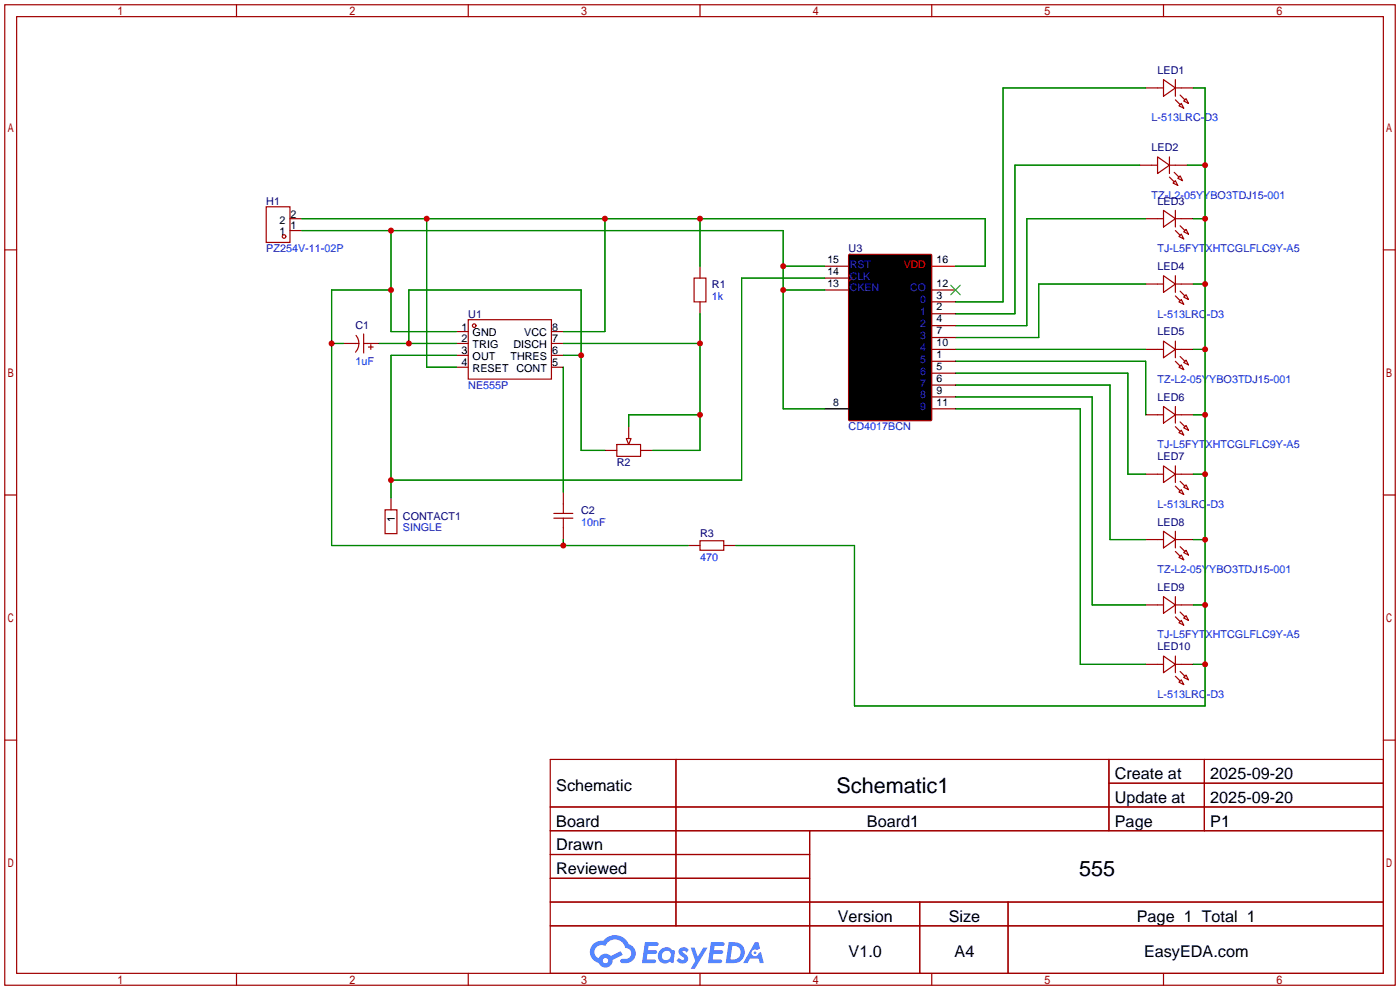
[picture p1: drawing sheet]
<svg xmlns="http://www.w3.org/2000/svg" width="299mm" height="212mm" viewBox="0 0 299 212" stroke-linecap="round" stroke-linejoin="round" font-family="sans-serif">
<g fill="none" stroke="#a10000" stroke-width=".25">
<path d="M1 1h297.2v209.6h-297.2zM3.6 3.6h292.1v204.4h-292.1zM50.5 1v2.6M100.1 1v2.6M149.6 1v2.6M199.1 1v2.6M248.7 1v2.6M1 53.4h2.6M295.7 53.4h2.5M1 105.8h2.6M295.7 105.8h2.5M1 158.2h2.6"/>
<path d="M295.7 158.2h2.5M117.6 162.3h178.1v45.7h-178.1zM117.6 172.5h178.1M117.6 177.5h178.1M144.5 162.3v35.6M173 177.5v30.5M237 162.3v15.2M237 167.4h58.7M257.4 162.3v15.2M117.6 182.6h55.4M117.6 192.8h178.1M117.6 187.7h55.4"/>
<path d="M117.6 197.9h178.1M196.6 192.8v15.2M215.4 192.8v15.2M50.5 208v2.6M100.1 208v2.6M149.6 208v2.6M199.1 208v2.6M248.7 208v2.6"/>
</g>
<g fill="#5487ff">
<path d="M145.3 202.7a1.3 1.3 0 0 1 1.9 .3l-.4 .6a.54 .54 0 0 0-.9-.2l.1 .2a1.34 1.34 0 0 1 .9 1.8 1.47 1.47 0 0 1-2.3-.1l.5-.6 .8 .5a.31 .31 0 0 0 .4-.3 .31 .31 0 0 0-.3-.4 1.12 1.12 0 0 1-.7-1.8z"/>
<path d="M147.6 202.5h.9l.6 2 1.2-2h.9l-2.7 4.6h-.9l1-1.7z"/>
<path d="M137.8 201.4h1.7a1.31 1.31 0 0 1 1.2 .2 .4 .4 0 0 1-.3 .5l-1.8 .1-.1 .9h1.6a.4 .4 0 0 1 .4 .4 .4 .4 0 0 1-.5 .4h-1.6l-.2 1.2h1.4a.46 .46 0 0 1 .5 0 .46 .46 0 0 1 .1 .5l-.4 .2h-2.6z"/>
<path d="M151.9 201.4h1.7a1.32 1.32 0 0 1 1.2 .2 .39 .39 0 0 1-.3 .5l-1.8 .1-.1 .9h1.6a.4 .4 0 0 1 .4 .4 .4 .4 0 0 1-.4 .4h-1.7l-.2 1.2h1.4a.46 .46 0 0 1 .5 0 .46 .46 0 0 1 .1 .5l-.4 .2h-2.6z"/>
<path d="M161.3 201.4h.8l.3 1.3-.6 .4a.75 .75 0 0 0-1.1 .3 .75 .75 0 0 0 .5 1 .75 .75 0 0 0 .9-.7l.5-.2 .6 2.3h-.8l-.3-.9h-1.8l-.5 .9h-1z"/>
<path d="M155.7 201.4l-.6 4.4h1.5a2.27 2.27 0 0 0 2.6-2.2 2.27 2.27 0 0 0-2.7-2.2zM156.5 202.1a1.5 1.5 0 0 1 1.8 1.6 1.5 1.5 0 0 1-1.9 1.4h-.3z"/>
<path d="M141.2 203a1.6 1.6 0 0 0-.3 2.3 1.6 1.6 0 0 0 2.3 .2l.7 .3 .3-2.4-.1-.3-.5-.1a1.58 1.58 0 0 0-2.4 0zM141.8 203.5a.98 .98 0 0 1 1.6 .4 .98 .98 0 0 1-1.1 1.3 .94 .94 0 0 1-.9-.7 .94 .94 0 0 1 .4-1z"/>
<path d="M126.8 201.8a2.37 2.37 0 0 0 1.1 4 1.54 1.54 0 0 0 1.8 1 1.54 1.54 0 0 0 1.2-1.6l2.2-1.1-.5-.8-2 1a1.57 1.57 0 0 0-2.7 .5 1.5 1.5 0 0 1-.7-2.1 1.5 1.5 0 0 1 2.2-.5 2.23 2.23 0 0 1 2.3-1.4 2.23 2.23 0 0 1 2 1.8 1.16 1.16 0 0 1 1.2 1.1 1.16 1.16 0 0 1-1.1 1.2h-.7a.47 .47 0 0 0-.5 .4 .47 .47 0 0 0 .4 .5 2.17 2.17 0 0 0 2.5-.9 2.17 2.17 0 0 0-.3-2.7l-.8-.4a3.2 3.2 0 0 0-5.5-.7l-1.1 .1zM128.8 205.3a.6 .6 0 0 1 1.2 0 .6 .6 0 0 1-1.2 0z"/>
<circle cx="161.4" cy="203.6" r=".28"/>
</g>
<g fill="none" stroke="#a10000" stroke-width=".25">
<path d="M244.9 18.8h3.8M248.7 17l2.5 1.8-2.5 1.8zM251.2 18.8h3.8M251.2 17v3.6M243.6 35.3h3.8M247.4 33.5l2.5 1.8-2.5 1.8zM249.9 35.3h3.8M249.9 37.8l1.1 1.1M249.9 33.5v3.6M250.7 39.1l.5-.5 .5 1zM251 36.8l1 1M251.2 21.3l1 1.1"/>
<path d="M251.7 38.1l.5-.5 .5 1zM252 22.6l.5-.5 .5 1zM252.2 20.3l1 1M253 21.6l.5-.5 .5 1zM56.9 44.2h5.1v7.6h-5.1zM62 49.3h2.5M62 46.7h2.5M148.3 59.4h2.6v5.1h-2.6zM149.6 56.9v2.5M244.9 46.7h3.8M248.7 45l2.5 1.7-2.5 1.8zM248.7 58.9l2.5 1.8-2.5 1.8z"/>
<path d="M251.2 46.7h3.8M251.2 45v3.5M251.2 58.9v3.6M251.2 49.3l1 1M252 50.5l.5-.5 .5 1.1zM252.2 48.3l1 1M253 49.5l.5-.5 .5 1zM73.4 73.4h3.3M76.1 71.7a2.74 2.74 0 0 1-.1 3.6M77.7 73.4h3.3M77.7 71.4v4M78.7 74.2h1.1"/>
<path d="M79.2 73.7v1M97.5 70.9h2.6M97.5 73.4h2.6M97.5 75.9h2.6M97.5 78.5h2.6M100.1 68.3h17.8v12.7h-17.8zM117.9 70.9h2.5M117.9 73.4h2.5M117.9 75.9h2.5M117.9 78.5h2.5M149.6 64.5v2.6M244.9 60.7h3.8"/>
<path d="M244.9 74.7h3.8M248.7 72.9l2.5 1.8-2.5 1.8zM251.2 72.9v3.6M251.2 63.2l1 1.1M251.2 60.7h3.8M251.2 74.7h3.8M251.2 77.2l1 1M252 64.5l.5-.5 .5 1zM252 78.5l.5-.5 .5 1zM252.2 62.2l1 1M252.2 76.2l1 1M253 63.5l.5-.5 .5 1z"/>
<path d="M253 77.5l.5-.5 .5 1zM129.3 96.3h2.5M131.8 95h5.1v2.5h-5.1zM133.9 93.7h1l-.5 1.3zM134.4 91.2v2.5M136.9 96.3h2.5M244.9 88.6h3.8M248.7 86.9l2.5 1.7-2.5 1.8zM248.7 99.6l2.5 1.7-2.5 1.8zM251.2 86.9v3.5M251.2 99.6v3.5M251.2 91.2l1 1"/>
<path d="M251.2 88.6h3.8M252 92.5l.5-.6 .5 1.1zM252.2 90.2l1 1M253 91.4l.5-.5 .5 1zM82.3 109h2.5v5h-2.5zM83.6 106.4v2.6M118.4 109.7h4M118.4 110.7h4M120.4 105.2v4.5M120.4 110.7v4.6M147.1 116.6h2.5M149.6 115.6h5.1v2h-5.1z"/>
<path d="M154.7 116.6h2.5M244.9 101.3h3.8M244.9 115.3h3.8M248.7 113.5l2.5 1.8-2.5 1.8zM251.2 113.5v3.6M251.2 103.9l1 1M251.2 101.3h3.8M251.2 115.3h3.8M251.2 117.9l1 1M252 105.2l.5-.6 .5 1.1zM252 119.1l.5-.5 .5 1zM252.2 102.9l1 1"/>
<path d="M252.2 116.8l1 1.1M253 104.1l.5-.5 .5 1zM253 118.1l.5-.5 .5 1zM244.9 129.3h3.8M248.7 127.5l2.5 1.8-2.5 1.8zM251.2 127.5v3.6M251.2 131.8l1 1M251.2 129.3h3.8M252 133.1l.5-.5 .5 1zM252.2 130.8l1 1M253 132.1l.5-.5 .5 1zM244.9 142h3.8"/>
<path d="M248.7 140.2l2.5 1.8-2.5 1.8zM251.2 140.2v3.6M251.2 144.5l1 1M251.2 142h3.8M252 145.8l.5-.5 .5 1zM252.2 143.5l1 1M253 144.8l.5-.5 .5 1z"/>
<circle cx="60.7" cy="50.5" r=".38"/>
<circle cx="101.3" cy="69.6" r=".38"/>
</g>
<g fill="none" stroke="#008700" stroke-width=".25">
<path d="M244.9 18.8h-30.5v45.7h-10.2M255 18.8h2.6v132.1h-75v-34.3h-25.4M243.6 35.3h-26.7v31.8h-12.7M253.7 35.3h3.9M64.5 46.7h146.1v10.2h-6.4M64.5 49.3h102.9v38.1h8.9M83.6 49.3v21.6h13.9M91.2 46.7v31.8h6.3M129.3 46.7v24.2h-8.9M149.6 46.7v10.2M167.4 56.9h8.9M176.3 59.4h-17.8v43.2h-74.9"/>
<path d="M244.9 46.7h-25.4v22.9h-15.3M255 46.7h2.6M70.9 73.4h2.5M81 73.4h16.5M83.6 62h-12.7v54.6h76.2M87.4 73.4v-11.4h36.8v34.3h5.1M97.5 75.9h-13.9v30.5M120.4 73.4h29.2M120.4 78.5v26.7M120.4 75.9h3.8M149.6 67.1v29.2h-10.2M167.4 62h8.9"/>
<path d="M204.2 74.7h40.7M204.2 77.2h40.7v11.4M204.2 79.8h36.8v21.5h3.9M244.9 60.7h-22.9v11.4h-17.8M255 60.7h2.6M255 74.7h2.6M149.6 88.6h-15.2v2.6M204.2 82.3h33v33h7.7M204.2 84.8h29.2v44.5h11.5M204.2 87.4h26.7v54.6h14M255 88.6h2.6M120.4 115.3v1.3"/>
<path d="M255 101.3h2.6M255 115.3h2.6M255 129.3h2.6M255 142h2.6"/>
</g>
<path d="M181.4 54.4h17.7v35.4h-17.7z" fill="#000" stroke="#870000" stroke-width=".25"/>
<g fill="none" stroke="#870000" stroke-width=".25">
<path d="M176.3 56.9h5.1M176.3 59.4h5.1M181.4 58.7l.7 .7-.7 .8M176.3 62h5.1M199.1 77.2h5.1M199.1 67.1h5.1M199.1 64.5h5.1M199.1 69.6h5.1M199.1 79.8h5.1M199.1 72.1h5.1M199.1 74.7h5.1M199.1 62h5.1"/>
<path d="M199.1 82.3h5.1M199.1 84.8h5.1M199.1 87.4h5.1"/>
</g>
<path d="M176.3 87.4h5.1" fill="none" stroke="#000" stroke-width=".25"/>
<path d="M203.2 61l2 2M205.2 61l-2 2" fill="none" stroke="#3c3" stroke-width=".25"/>
<path d="M199.1 56.9h5.1" fill="none" stroke="#f00" stroke-width=".25"/>
<g fill="#c00">
<circle cx="149.6" cy="46.7" r=".63"/>
<circle cx="129.3" cy="46.7" r=".63"/>
<circle cx="91.2" cy="46.7" r=".63"/>
<circle cx="167.4" cy="62" r=".63"/>
<circle cx="167.4" cy="56.9" r=".63"/>
<circle cx="83.6" cy="49.3" r=".63"/>
<circle cx="83.6" cy="62" r=".63"/>
<circle cx="70.9" cy="73.4" r=".63"/>
<circle cx="120.4" cy="116.6" r=".63"/>
<circle cx="149.6" cy="88.6" r=".63"/>
<circle cx="149.6" cy="73.4" r=".63"/>
<circle cx="124.2" cy="75.9" r=".63"/>
<circle cx="87.4" cy="73.4" r=".63"/>
<circle cx="257.6" cy="35.3" r=".63"/>
<circle cx="257.6" cy="46.7" r=".63"/>
<circle cx="257.6" cy="60.7" r=".63"/>
<circle cx="257.6" cy="74.7" r=".63"/>
<circle cx="257.6" cy="88.6" r=".63"/>
<circle cx="257.6" cy="101.3" r=".63"/>
<circle cx="257.6" cy="115.3" r=".63"/>
<circle cx="257.6" cy="129.3" r=".63"/>
<circle cx="257.6" cy="142" r=".63"/>
<circle cx="83.6" cy="102.6" r=".63"/>
</g>
<g font-size="4.6">
<text x="178.8" y="169.4">Schematic1</text>
<text x="230.6" y="187.2">555</text>
</g>
<g font-size="3.5">
<text x="238.3" y="166.5">Create at</text>
<text x="258.7" y="166.5">2025-09-20</text>
<text x="118.9" y="169.1">Schematic</text>
<text x="238.3" y="171.6">Update at</text>
<text x="258.7" y="171.6">2025-09-20</text>
<text x="118.9" y="176.7">Board</text>
<text x="185.3" y="176.7">Board1</text>
<text x="238.3" y="176.7">Page</text>
<text x="258.7" y="176.7">P1</text>
<text x="118.9" y="181.8">Drawn</text>
<text x="118.9" y="186.8">Reviewed</text>
<text x="179.1" y="197">Version</text>
<text x="202.8" y="197">Size</text>
<text x="243" y="197">Page 1 Total 1</text>
<text x="181.4" y="204.6">V1.0</text>
<text x="204" y="204.6">A4</text>
<text x="244.5" y="204.6">EasyEDA.com</text>
</g>
<g font-size="2.3" fill="#000080">
<text x="247.4" y="15.8">LED1</text>
<text x="246.1" y="32.3">LED2</text>
<text x="56.9" y="43.7">H1</text>
<text x="247.4" y="43.7">LED3</text>
<text x="181.4" y="53.9">U3</text>
<text x="247.4" y="57.7">LED4</text>
<text x="152.1" y="61.5">R1</text>
<text x="75.9" y="70.4">C1</text>
<text x="100.1" y="67.9">U1</text>
<text x="247.4" y="71.7">LED5</text>
<text x="247.4" y="85.6">LED6</text>
<text x="131.8" y="99.6">R2</text>
<text x="247.4" y="98.3">LED7</text>
<text x="86.1" y="111">CONTACT1</text>
<text x="124.2" y="109.8">C2</text>
<text x="247.4" y="112.3">LED8</text>
<text x="149.6" y="114.9">R3</text>
<text x="247.4" y="126.3">LED9</text>
<text x="247.4" y="139">LED10</text>
</g>
<g font-size="2.3" fill="#00f">
<text x="246.1" y="26">L-513LRC-D3</text>
<text x="246.1" y="42.5">TZ-L2-05YYBO3TDJ15-001</text>
<text x="56.9" y="53.9">PZ254V-11-02P</text>
<text x="247.4" y="53.9">TJ-L5FYTXHTCGLFLC9Y-A5</text>
<text x="152.1" y="64.1">1k</text>
<text x="247.4" y="67.9">L-513LRC-D3</text>
<text x="75.9" y="78">1uF</text>
<text x="100.1" y="83.1">NE555P</text>
<text x="247.4" y="81.8">TZ-L2-05YYBO3TDJ15-001</text>
<text x="181.4" y="92">CD4017BCN</text>
<text x="247.4" y="95.8">TJ-L5FYTXHTCGLFLC9Y-A5</text>
<text x="86.1" y="113.6">SINGLE</text>
<text x="124.2" y="112.3">10nF</text>
<text x="247.4" y="108.5">L-513LRC-D3</text>
<text x="149.6" y="119.9">470</text>
<text x="247.4" y="122.5">TZ-L2-05YYBO3TDJ15-001</text>
<text x="247.4" y="136.4">TJ-L5FYTXHTCGLFLC9Y-A5</text>
<text x="247.4" y="149.1">L-513LRC-D3</text>
</g>
<g font-size="2.3">
<text x="59.8" y="47.8">2</text>
<text x="62.1" y="46.5">2</text>
<text x="59.8" y="50.3">1</text>
<text x="62.1" y="49">1</text>
<text x="98.7" y="70.6">1</text>
<text x="101" y="71.9">GND</text>
<text x="112" y="71.9">VCC</text>
<text x="118" y="70.6">8</text>
<text x="98.7" y="73.2">2</text>
<text x="98.7" y="75.7">3</text>
<text x="101" y="74.4">TRIG</text>
<text x="101" y="77">OUT</text>
<text x="109.1" y="77">THRES</text>
<text x="109.7" y="74.4">DISCH</text>
<text x="118" y="75.7">6</text>
<text x="118" y="73.2">7</text>
<text x="98.7" y="78.3">4</text>
<text x="101" y="79.5">RESET</text>
<text x="110.4" y="79.5">CONT</text>
<text x="118" y="78.3">5</text>
<text x="84.4" y="111.5" transform="rotate(-90 84.4 111.5)">1</text>
</g>
<g font-size="2.2">
<text x="176.8" y="56.2">15</text>
<text x="176.8" y="58.7">14</text>
<text x="200.2" y="56.2">16</text>
<text x="176.8" y="61.3">13</text>
<text x="200.2" y="63.8">3</text>
<text x="200.2" y="61.3">12</text>
<text x="200.2" y="66.4">2</text>
<text x="200.2" y="68.9">4</text>
<text x="200.2" y="71.4">7</text>
<text x="200.2" y="76.5">1</text>
<text x="200.2" y="74">10</text>
<text x="200.2" y="79.1">5</text>
<text x="200.2" y="81.6">6</text>
<text x="178.1" y="86.7">8</text>
<text x="200.2" y="84.1">9</text>
<text x="200.2" y="86.7">11</text>
</g>
<g font-size="2.2" fill="#00f">
<text x="181.6" y="57.2">RST</text>
<text x="181.6" y="59.7">CLK</text>
<text x="181.6" y="62.3">CKEN</text>
<text x="194.5" y="62.3">CO</text>
<text x="196.6" y="64.8">0</text>
<text x="196.6" y="67.4">1</text>
<text x="196.6" y="69.9">2</text>
<text x="196.6" y="77.5">5</text>
<text x="196.6" y="72.4">3</text>
<text x="196.6" y="75">4</text>
<text x="196.6" y="80.1">6</text>
<text x="196.6" y="82.6">7</text>
<text x="196.6" y="85.1">8</text>
<text x="196.6" y="87.7">9</text>
</g>
<text font-size="2.2" fill="#f00" x="193.1" y="57.2">VDD</text>
</svg>
